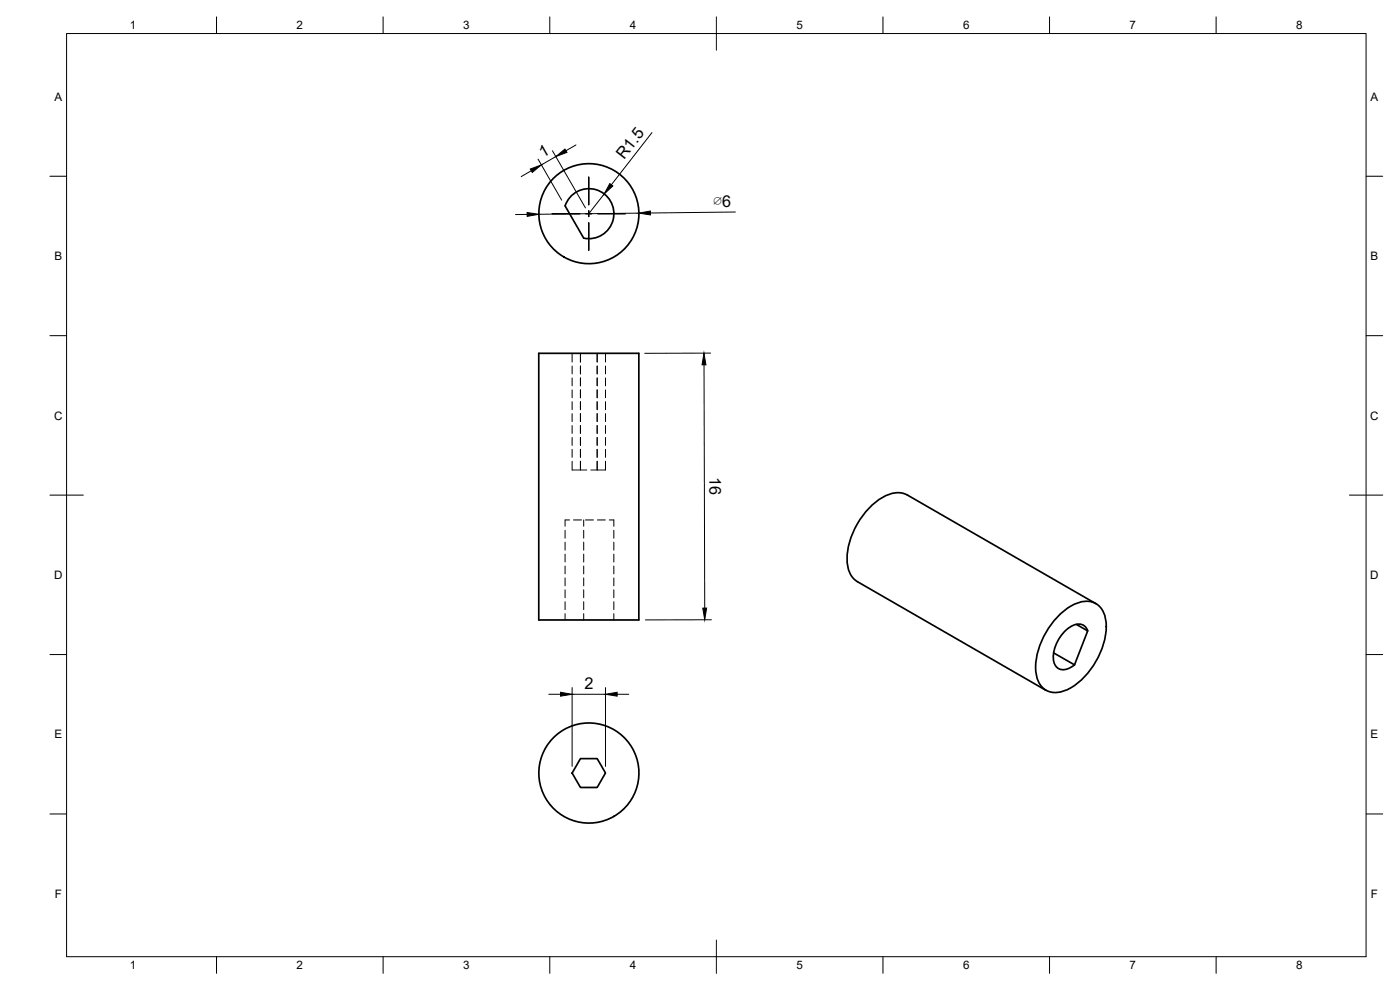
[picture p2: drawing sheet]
<svg xmlns="http://www.w3.org/2000/svg" width="420mm" height="297mm" viewBox="0 0 420 297" stroke-linecap="round" stroke-linejoin="round" font-family="sans-serif">
<!-- layer: Visible -->
<g fill="none" stroke="#000" stroke-width=".51">
<path d="M169.6 61.8l5.6 9.7M169.6 61.8a7.5 7.5 0 0 1 9.2-4.9 7.5 7.5 0 0 1 5.2 9 7.5 7.5 0 0 1-8.8 5.6M161.7 106h30v80h-30zM272.3 148.5l56.6 32.6M272.3 148.5a8.2 8.2 0 0 0-8.7 1.5 23.1 23.1 0 0 0-9.3 19 6.9 6.9 0 0 0 3 5.5l56.6 32.6M316.2 195.9l6.3 3.6M318.1 184.4a11.5 11.5 0 0 1 9-3.9 6.2 6.2 0 0 1 4.8 6.1 22.7 22.7 0 0 1-11.7 20.4 6 6 0 0 1-8.3-2 14.3 14.3 0 0 1 .4-11.8l1.2-2.8 1.6-2.6zM323 187.3l3.4 2-3.9 10.2M326.4 189.3a3.1 3.1 0 0 0-4.8-1.4 11.2 11.2 0 0 0-5.3 10.6 2.98 2.98 0 0 0 4.5 2l1.7-1M174.2 227.6h5l2.5 4.3-2.5 4.4h-5l-2.5-4.3z"/>
<circle cx="176.7" cy="64.1" r="15"/>
<circle cx="176.7" cy="231.9" r="15"/>
</g>
<!-- layer: Hidden -->
<g fill="none" stroke="#000" stroke-width=".3">
<path d="M171.7 106v2.6M171.7 109.8v2.4M171.7 113.4v2.4M171.7 117v2.3M174.2 106v2.6M174.2 109.8v2.4M174.2 113.4v2.4M174.2 117v2.3M179.2 106v2.6M179.2 109.8v2.4M179.2 113.4v2.4M179.2 117v2.3"/>
<path d="M181.7 106v2.6M181.7 109.8v2.4M181.7 113.4v2.4M181.7 117v2.3M171.7 138.4v2.6h2.5v-2.6v2.6h1.9M171.7 120.5v2.4M171.7 124.1v2.4M171.7 127.7v2.4M171.7 131.3v2.3M171.7 134.8v2.4M174.2 120.5v2.4M174.2 124.1v2.4"/>
<path d="M174.2 127.7v2.4M174.2 131.3v2.3M174.2 134.8v2.4M179.2 120.5v2.4M179.2 124.1v2.4M179.2 127.7v2.4M179.2 131.3v2.3M179.2 134.8v2.4M181.7 138.4v2.6h-2.5v-2.6v2.6h-1.9M181.7 120.5v2.4M181.7 124.1v2.4M181.7 127.7v2.4"/>
<path d="M181.7 131.3v2.3M181.7 134.8v2.4M169.6 159.1v2.4M170.9 156h-1.3v1.9M172.1 156h2.4M175.2 156v1.9M175.2 159.1v2.4M175.7 156h2.4M179.3 156h2.4M182.9 156h1.3v1.9M184.2 159.1v2.4M169.6 162.7v2.4"/>
<path d="M169.6 166.3v2.3M169.6 169.8v2.4M169.6 173.4v2.4M169.6 177v2.4M175.2 162.7v2.4M175.2 166.3v2.3M175.2 169.8v2.4M175.2 173.4v2.4M175.2 177v2.4M184.2 162.7v2.4M184.2 166.3v2.3M184.2 169.8v2.4"/>
<path d="M184.2 173.4v2.4M184.2 177v2.4M169.6 180.5v2.4M169.6 184.1v1.9M175.2 180.5v2.4M175.2 184.1v1.9M184.2 180.5v2.4M184.2 184.1v1.9"/>
</g>
<!-- layer: Border -->
<g fill="none" stroke="#000" stroke-width=".3">
<path d="M20 10.1h390v276.9h-390zM65 5.1v5M115 5.1v5M165 5.1v5M215 5.1v10M265 5.1v5M315 5.1v5M365 5.1v5M15 52.9h5M410 52.9h5M15 100.7h5M410 100.7h5"/>
<path d="M15 148.6h10M405 148.6h10M15 196.4h5M410 196.4h5M15 244.2h5M410 244.2h5M65 287v5M115 287v5M165 287v5M215 282.1v9.9M265 287v5M315 287v5"/>
<path d="M365 287v5"/>
</g>
<!-- layer: Center Lines -->
<path d="M176.7 53.1v8.4M165.7 64.1h8.3M175.8 64.1h1.8M176.7 63.2v1.8M176.7 66.8v8.3M179.4 64.1h8.3" fill="none" stroke="#000" stroke-width=".3"/>
<!-- layer: Dimensions -->
<g fill="none" stroke="#000" stroke-width=".3">
<path d="M195.7 39.8l-12.2 15.6M159.4 51.2l-3 1.8M161.5 47.7l7.1 12.4M165.8 45.2l9.9 17.2M166.8 47l-4.3 2.5M172.9 43.5l-3.1 1.7M181.3 58.2l-4.6 5.9M158.2 64.3l-3.5 .1M191.7 64l-30 .3M220.7 63.6l-25.5 .3M211.3 109.5l.2 73M213.3 105.9l-19.8 .1"/>
<path d="M213.5 186h-19.8M164.7 208.3h3.5M171.7 206.3v23.6M171.7 208.3h10M181.7 206.3v23.6M185.2 208.3h3.5"/>
</g>
<path d="M159.2 50.7l3.3-1.2-2.8 2.2zM166.8 47l2.7-2.3 .6 1zM183 55.1l.9 .7-2.6 2.4zM158.2 63.8l3.5 .5-3.5 .6zM191.7 64l3.5-.7v1.2zM211.3 105.9l.6 3.6h-1.2zM210.9 182.5l1.2-.1-.6 3.6zM168.2 207.7l3.5 .6-3.5 .6zM181.7 208.3l3.5-.6v1.2z" fill="#000" stroke="#000" stroke-width=".3"/>
<text font-size="5.1" x="214.1" y="62.1">∅6</text>
<g font-size="4.9">
<text x="162.9" y="47.5" transform="rotate(-30 162.9 47.5)">1</text>
<text x="187.3" y="48" transform="rotate(-52 187.3 48)">R1.5</text>
<text x="212.9" y="143.1" transform="rotate(90 212.9 143.1)">16</text>
<text x="175.4" y="206.8">2</text>
</g>
<g font-size="3.5">
<text x="39" y="8.8">1</text>
<text x="89" y="8.8">2</text>
<text x="139" y="8.8">3</text>
<text x="189" y="8.8">4</text>
<text x="239" y="8.8">5</text>
<text x="289" y="8.8">6</text>
<text x="339" y="8.8">7</text>
<text x="389" y="8.8">8</text>
<text x="16.3" y="30.2">A</text>
<text x="411.3" y="30.2">A</text>
<text x="16.3" y="78">B</text>
<text x="411.3" y="78">B</text>
<text x="16.2" y="125.9">C</text>
<text x="411.2" y="125.9">C</text>
<text x="16.2" y="173.7">D</text>
<text x="411.2" y="173.7">D</text>
<text x="16.3" y="221.6">E</text>
<text x="411.3" y="221.6">E</text>
<text x="16.4" y="269.4">F</text>
<text x="411.4" y="269.4">F</text>
<text x="39" y="290.8">1</text>
<text x="89" y="290.8">2</text>
<text x="139" y="290.8">3</text>
<text x="189" y="290.8">4</text>
<text x="239" y="290.8">5</text>
<text x="289" y="290.8">6</text>
<text x="339" y="290.8">7</text>
<text x="389" y="290.8">8</text>
</g>
</svg>
